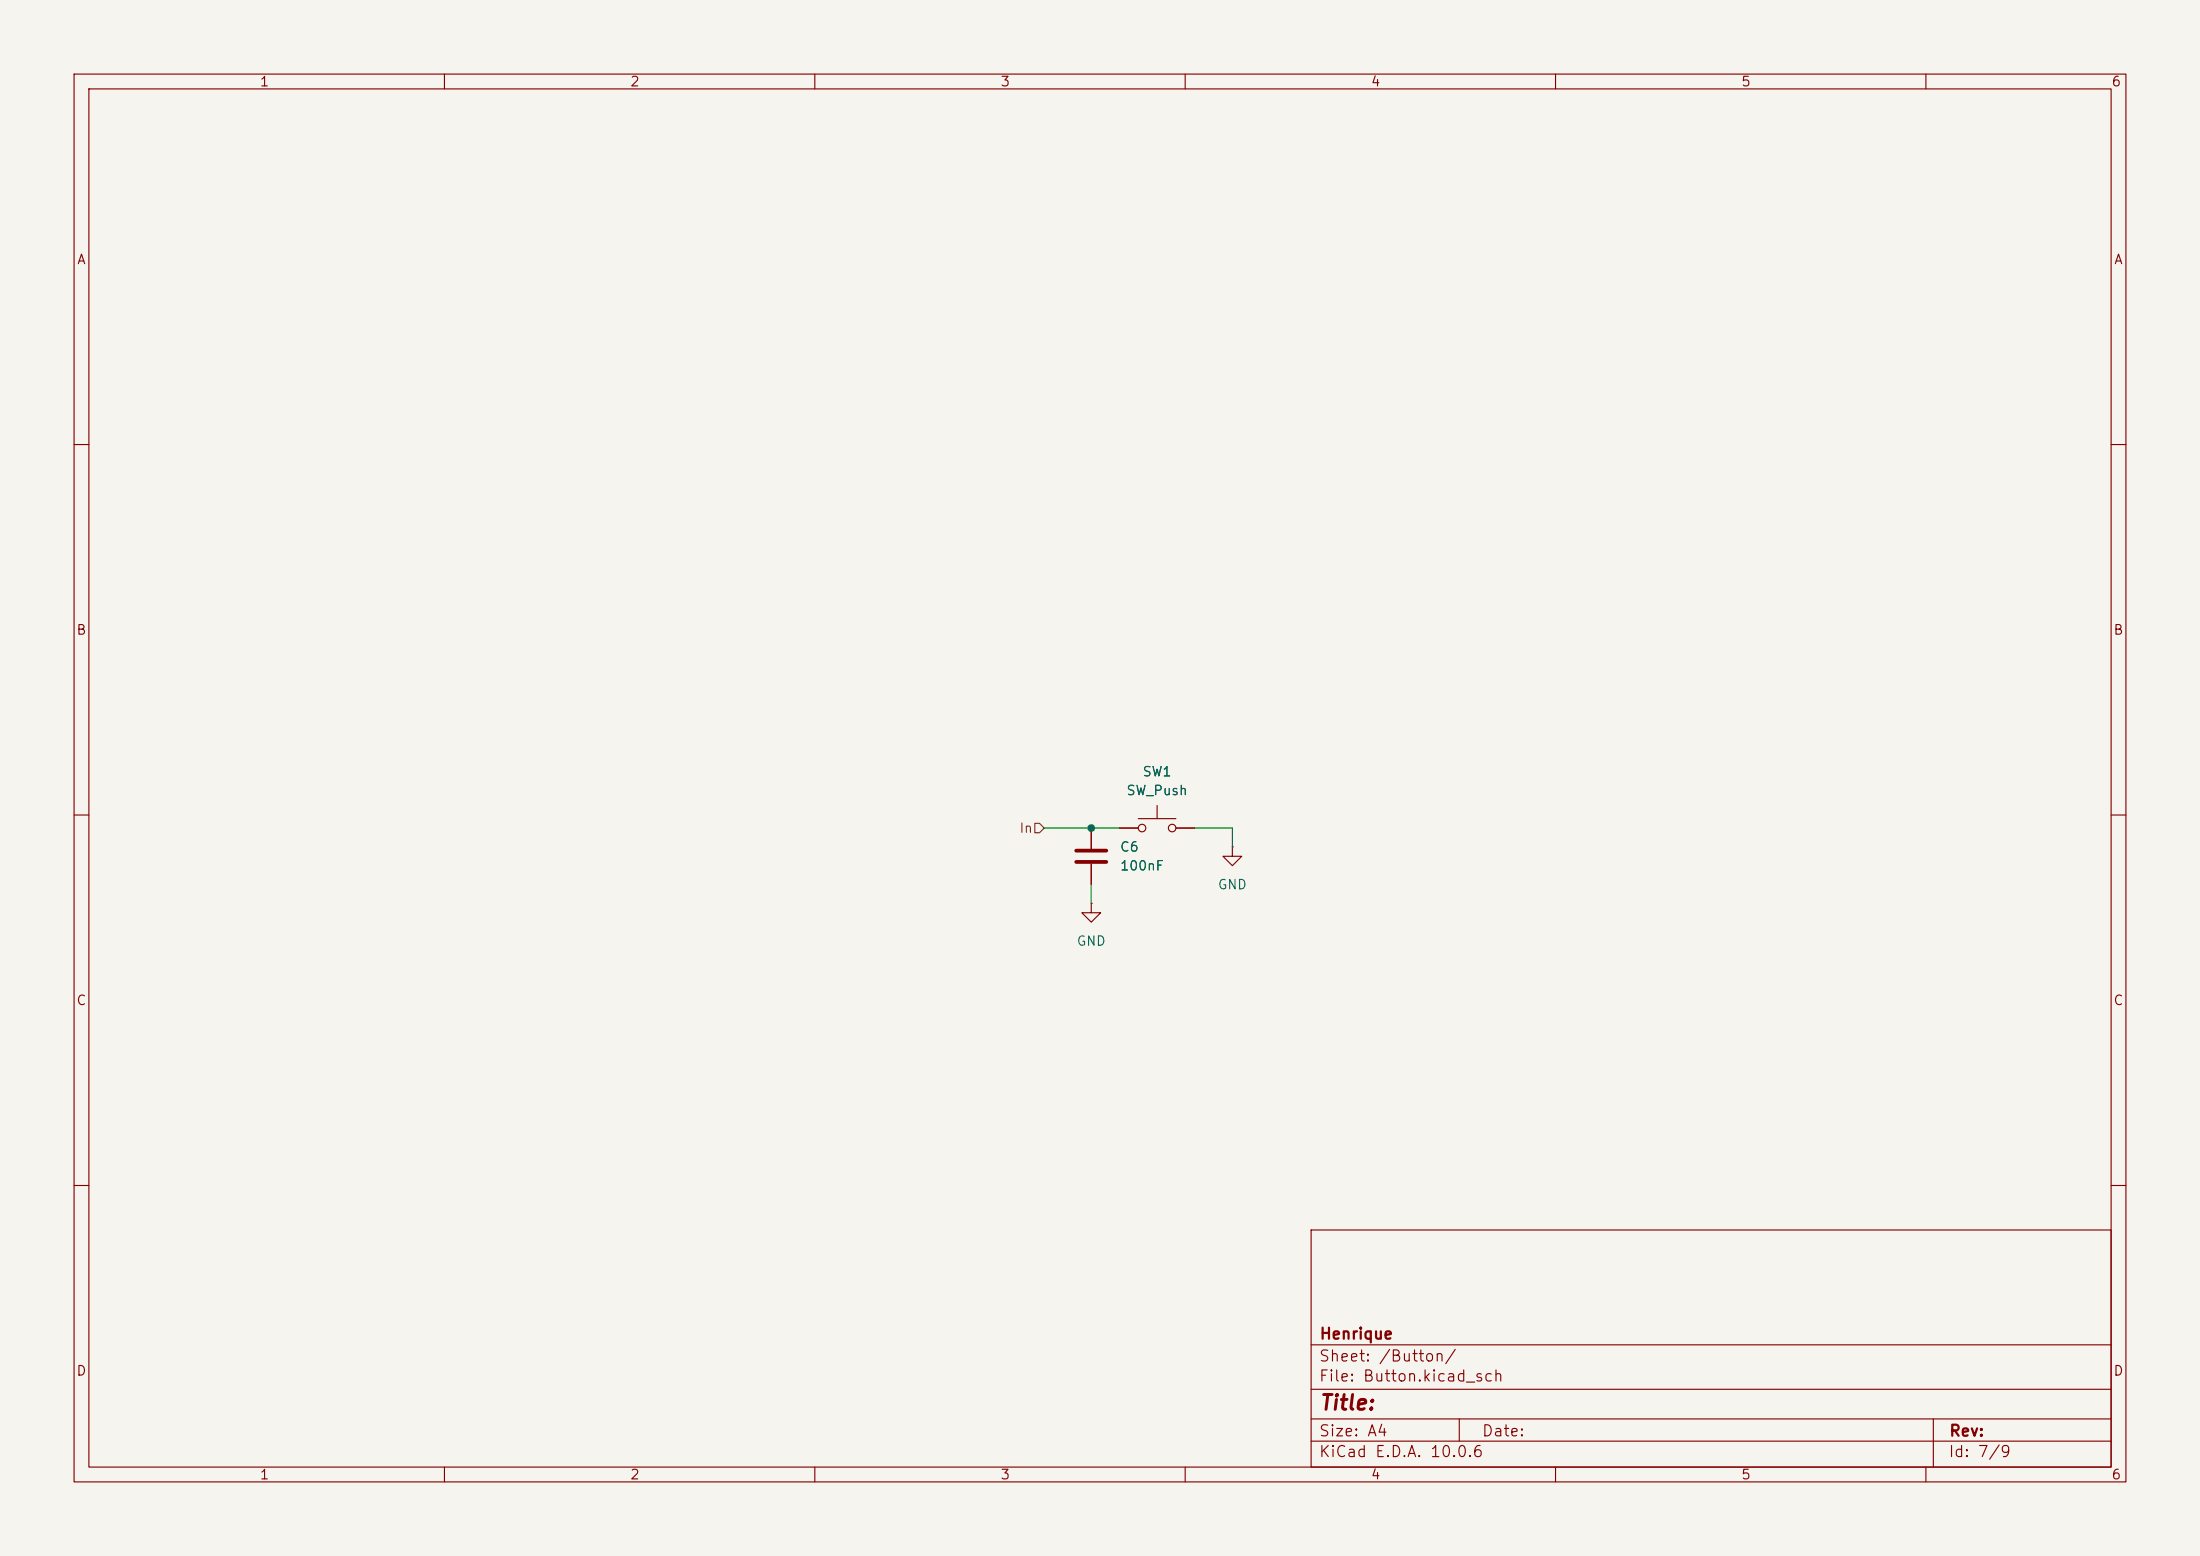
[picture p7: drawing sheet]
<svg xmlns="http://www.w3.org/2000/svg" width="297mm" height="210mm" viewBox="0 0 297 210" stroke-linecap="round" stroke-linejoin="round" font-family="sans-serif">
<path d="M0 0h297v210h-297z" fill="#f5f4ef" stroke="#f5f4ef" stroke-width=".14"/>
<g fill="none" stroke="#840000" stroke-width=".15">
<path d="M10 10h277v190h-277zM12 12h273v186h-273zM60 10v2M110 10v2M160 10v2M210 10v2M260 10v2M10 60h2M285 60h2M10 110h2M147.3 111.8v2.8M147.3 116.6v2.8"/>
<path d="M151.1 111.8h2.6M153.7 110.5h5M156.2 108.7v1.8M158.7 111.8h2.6M166.4 114.3v1.3h1.2l-1.2 1.2-1.3-1.2h1.3M166.4 114.3h.1M285 110h2M147.3 121.9v1.3h1.3l-1.3 1.3-1.3-1.3h1.3M147.3 121.9h.1M10 160h2M177 166h108v32h-108zM285 160h2"/>
<path d="M60 198v2M110 198v2M160 198v2M177 194.5h108M177 191.5h108M177 187.5h108M177 181.5h108M197 191.5v3M210 198v2M260 198v2M261 191.5v6.5"/>
<circle cx="154.2" cy="111.8" r=".51"/>
<circle cx="158.2" cy="111.8" r=".51"/>
</g>
<path d="M145.3 114.8h4.1M145.3 116.3h4.1" fill="none" stroke="#840000" stroke-width=".51"/>
<path d="M139.7 111.1h.6l.7 .7-.7 .6h-.6z" fill="none" stroke="#725600" stroke-width=".15"/>
<path d="M141 111.8h10.1M147.3 119.4v2.5M161.3 111.8h5.1v2.5" fill="none" stroke="#009600" stroke-width=".15"/>
<circle cx="147.3" cy="111.8" r=".46" fill="#009600" stroke="#009600" stroke-width=".14"/>
<text font-size="2" fill="#840000" x="178" y="190.8">Title:</text>
<g font-size="1.5" fill="#840000">
<text x="178" y="184.1">Sheet: /Button/</text>
<text x="178" y="181.1">Henrique</text>
<text x="178" y="186.8">File: Button.kicad_sch</text>
<text x="178" y="197">KiCad E.D.A. 10.0.6</text>
<text x="178" y="194.2">Size: A4</text>
<text x="200" y="194.2">Date:</text>
<text x="263" y="197">Id: 7/9</text>
<text x="263" y="194.2">Rev:</text>
</g>
<g font-size="1.3" fill="#840000">
<text x="35" y="12">1</text>
<text x="85" y="12">2</text>
<text x="135" y="12">3</text>
<text x="185" y="12">4</text>
<text x="235" y="12">5</text>
<text x="285" y="12">6</text>
<text x="10.3" y="36">A</text>
<text x="285.3" y="36">A</text>
<text x="10.2" y="86">B</text>
<text x="285.2" y="86">B</text>
<text x="10.2" y="136">C</text>
<text x="285.2" y="136">C</text>
<text x="10.2" y="186">D</text>
<text x="285.2" y="186">D</text>
<text x="35" y="200">1</text>
<text x="85" y="200">2</text>
<text x="135" y="200">3</text>
<text x="185" y="200">4</text>
<text x="235" y="200">5</text>
<text x="285" y="200">6</text>
</g>
<g font-size="1.3" fill="#006464">
<text x="152" y="107.6">SW_Push</text>
<text x="154.1" y="105.1">SW1</text>
<text x="151.1" y="115.3">C6</text>
<text x="151.1" y="117.8">100nF</text>
<text x="164.3" y="120.3">GND</text>
<text x="145.3" y="128">GND</text>
</g>
<text font-size="1.3" fill="#725600" x="137.5" y="112.7">In</text>
</svg>
